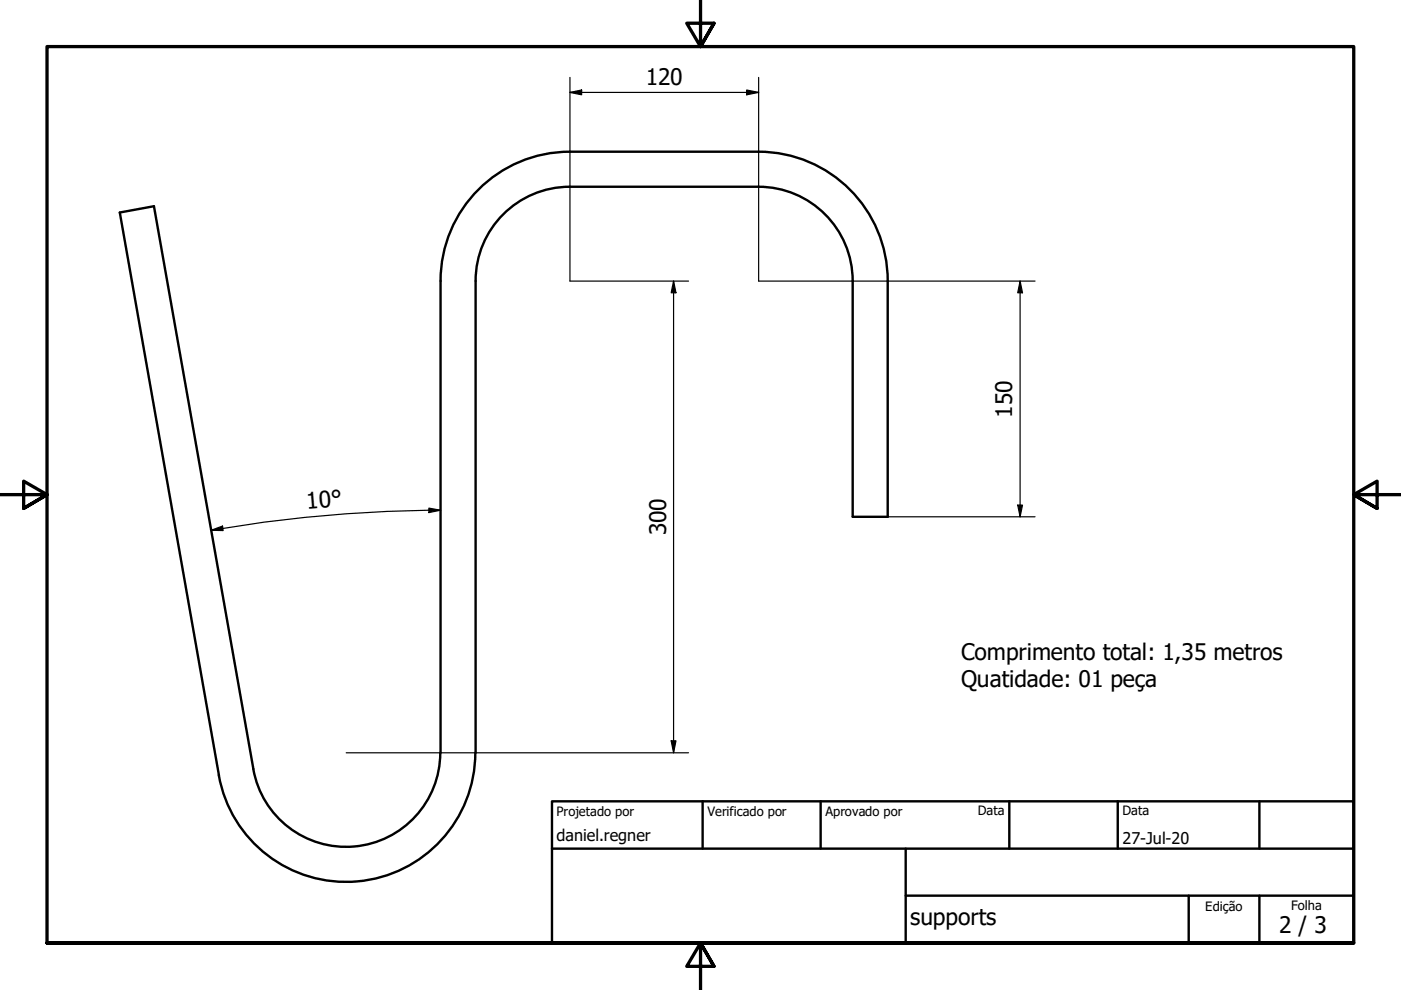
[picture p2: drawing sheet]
<svg xmlns="http://www.w3.org/2000/svg" width="297mm" height="210mm" viewBox="0 0 297 210" stroke-linecap="round" stroke-linejoin="round" font-family="sans-serif">
<path d="M120.8 39.6a20 20 0 0 0-20 20v100M120.8 32.2a27.4 27.4 0 0 0-27.4 27.4v100M120.8 39.6h40M120.8 32.2h40M160.8 32.2a27.4 27.4 0 0 1 27.4 27.4v50h-7.4v-50a20 20 0 0 0-20-20M93.3 159.6a20 20 0 0 1-18.2 19.9 20 20 0 0 1-21.4-16.5M100.8 159.6a27.4 27.4 0 0 1-25 27.3 27.4 27.4 0 0 1-29.4-22.6M53.7 163l-21.1-119.3-7.2 1.4 21 119.3" fill="none" stroke="#000" stroke-width=".51"/>
<!-- layer: Borda (ISO) -->
<path d="M148.5 -.1v10l-2.9-5h5.8l-2.9 5 2.9-5M0 104.9h10l-5-2.9v5.8l5-2.9-5 2.9M297 104.9h-10l5-2.9v5.8l-5-2.9 5 2.9M10 199.9v-190h277v190h-277h277M151.4 204.9l-2.9-5 2.9 5h-5.8l2.9-5v10" fill="none" stroke="#000" stroke-width=".7"/>
<path d="M117 169.9h170v30h-170zM117 179.9h170M149 169.9v10M174 169.9v10M192 179.9v20M214 169.9v10M237 169.9v10M267 169.9v10M192 189.9h95M252 189.9v10M267 189.9v10" fill="none" stroke="#000" stroke-width=".51"/>
<g fill="none" stroke="#000" stroke-width=".25">
<path d="M120.8 19.6l2.5-.5v1zM120.8 16.4v43.2h25.2M120.8 19.6h40M158.3 19.1l2.5 .5-2.5 .5zM160.8 16.4v43.2h58.7M142.8 59.6l.5 2.5h-1zM142.8 59.6v100M216.3 59.6l.5 2.5h-1zM216.3 59.6v50M44.8 112.4l2.4-.9 .1 1zM90.9 107.7l2.5 .5-2.5 .5zM93.4 108.2a292.1 292.1 0 0 0-48.6 4.2"/>
<path d="M188.2 109.6h31.3M215.8 107.1h1l-.5 2.5zM73.4 159.6h72.6M142.3 157.1h1l-.5 2.5z"/>
</g>
<g fill="#000">
<path d="M120.8 19.6l2.5-.5v1z" fill-rule="evenodd"/>
<path d="M158.3 19.1l2.5 .5-2.5 .5z" fill-rule="evenodd"/>
<path d="M142.8 59.6l.5 2.5h-1z" fill-rule="evenodd"/>
<path d="M216.3 59.6l.5 2.5h-1z" fill-rule="evenodd"/>
<path d="M44.8 112.4l2.4-.9 .1 1z" fill-rule="evenodd"/>
<path d="M90.9 107.7l2.5 .5-2.5 .5z" fill-rule="evenodd"/>
<path d="M215.8 107.1h1l-.5 2.5z" fill-rule="evenodd"/>
<path d="M142.3 157.1h1l-.5 2.5z" fill-rule="evenodd"/>
</g>
<g font-size="4.8">
<text x="136.9" y="18">120</text>
<text x="214.6" y="88.6" transform="rotate(-90 214.6 88.6)">150</text>
<text x="65.1" y="108" transform="rotate(-5 65.1 108)">10°</text>
<text x="141.2" y="113.5" transform="rotate(-90 141.2 113.5)">300</text>
<text x="203.8" y="140">Comprimento total: 1,35 metros</text>
<text x="203.8" y="145.7">Quatidade: 01 peça</text>
<text x="193" y="196.1">supports</text>
<text x="271.2" y="197.8">2 / 3</text>
</g>
<g font-size="3.4">
<text x="118" y="178.2">daniel.regner</text>
<text x="238" y="178.9">27-Jul-20</text>
</g>
<g font-size="2.7">
<text x="118" y="173">Projetado por</text>
<text x="150" y="173">Verificado por</text>
<text x="175" y="173">Aprovado por</text>
<text x="207.3" y="172.9">Data</text>
<text x="238" y="172.9">Data</text>
<text x="255.5" y="193.1">Edição</text>
<text x="273.7" y="193">Folha</text>
</g>
</svg>
